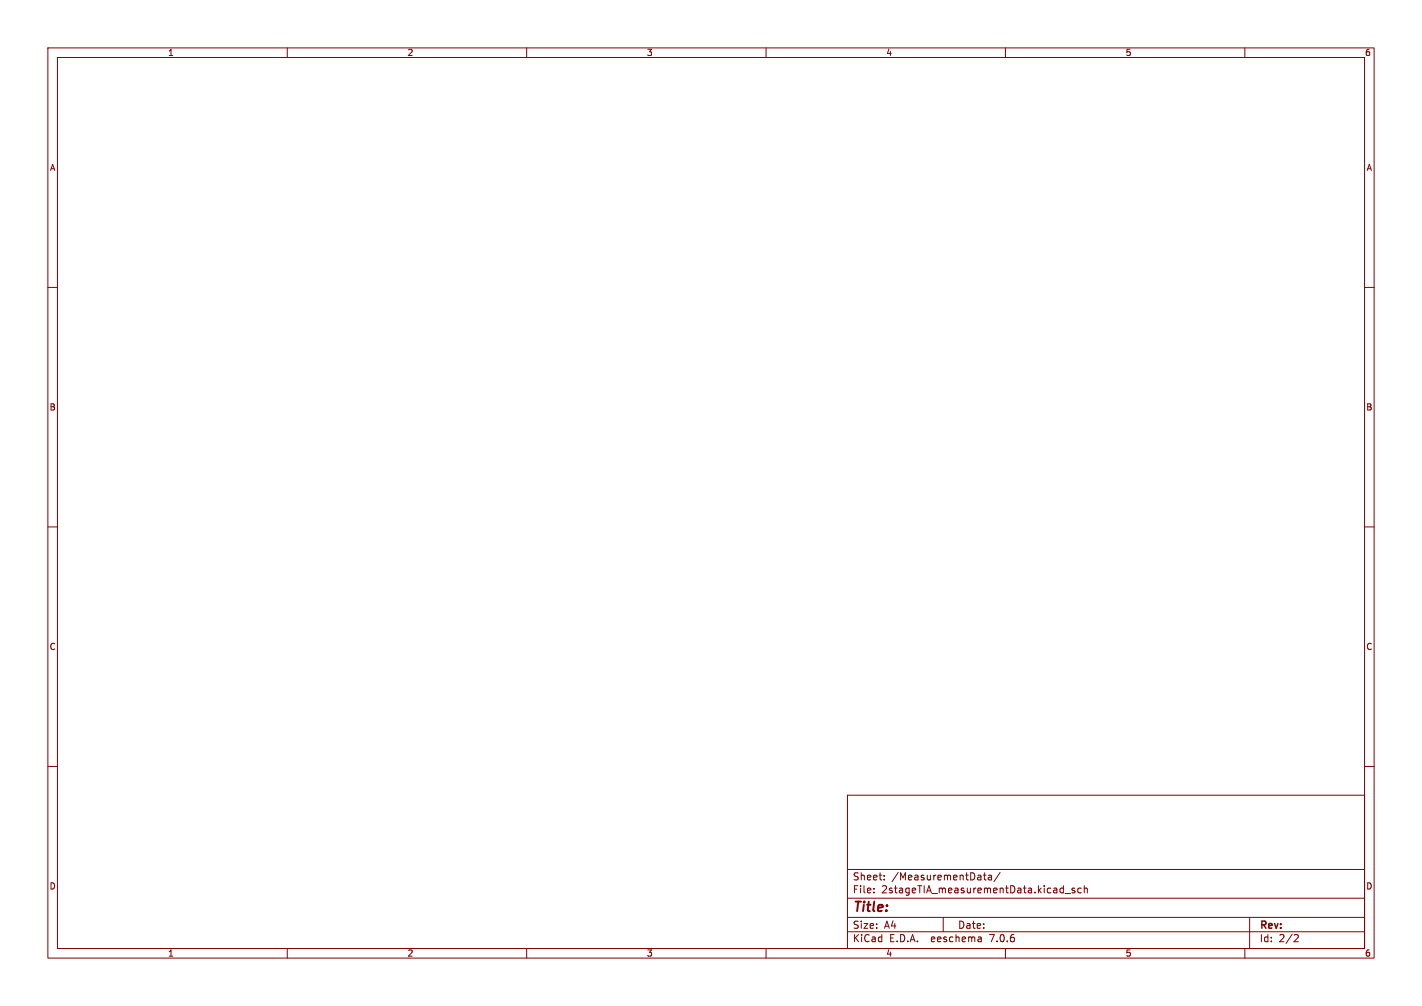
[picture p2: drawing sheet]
<svg xmlns="http://www.w3.org/2000/svg" width="297mm" height="210mm" viewBox="0 0 297 210" stroke-linecap="round" stroke-linejoin="round" font-family="sans-serif">
<g fill="none" stroke="#840000" stroke-width=".21">
<path d="M10 10h277v190h-277zM12 12h273v186h-273zM60 10v2M110 10v2M160 10v2M210 10v2M260 10v2M10 60h2M285 60h2M10 110h2M285 110h2M10 160h2"/>
<path d="M285 160h2M177 166h108v32h-108zM60 198v2M110 198v2M160 198v2M177 194.5h108M177 191.5h108M177 187.5h108M177 181.5h108M182.5 186.3v.1M182.5 185.5v.1M184.7 183.6v.1"/>
<path d="M184.7 182.8v.1M197 191.5v3M204.9 195.7l.1 .9M205 196.5l-.2 .1M205 196h-.2M205.4 182.7h.6M205.6 182.2v1.3l.4 .2M206.5 182.8h.5l.1 .9M207.1 183.1h-.5l-.2 .2 .2 .4 .5-.1M208.9 182.1l-1.3 2M210 198v2M222.5 186.5h1.1"/>
<path d="M224.5 185.5l-.4-.1-.2 .2 .1 .2 .5 .2v.3h-.6M225.8 185.5l-.4-.1-.3 .3 .1 .6h.6M226.5 185.5l.2-.1 .3 .1 .1 .9M226.5 184.9v1.5M260 198v2M261 191.5v6.5M270.5 195.1l.5 .1 .2 .3-1 1.1h1"/>
</g>
<text font-size="2.8" fill="#840000" x="178" y="190.9">Title:</text>
<g font-size="2.1" fill="#840000">
<text x="178" y="184">Sheet:</text>
<text x="186.2" y="184">/MeasurementData/</text>
<text x="178" y="186.7">File:</text>
<text x="184.1" y="186.7">2stageTIA_measurementData.kicad_sch</text>
<text x="178" y="196.9">KiCad</text>
<text x="178" y="194.1">Size:</text>
<text x="184.7" y="194.1">A4</text>
<text x="185.7" y="196.9">E.D.A.</text>
<text x="194.6" y="196.9">eeschema</text>
<text x="200" y="194.1">Date:</text>
<text x="207" y="196.9">7.0.6</text>
<text x="263" y="194.3">Rev:</text>
<text x="263" y="196.9">Id:</text>
<text x="267.1" y="196.9">2/2</text>
</g>
<g font-size="1.8" fill="#840000">
<text x="35" y="11.9">1</text>
<text x="85" y="11.9">2</text>
<text x="135" y="11.9">3</text>
<text x="185" y="11.9">4</text>
<text x="235" y="11.9">5</text>
<text x="285" y="11.9">6</text>
<text x="10.3" y="35.9">A</text>
<text x="285.3" y="35.9">A</text>
<text x="10.3" y="85.9">B</text>
<text x="285.3" y="85.9">B</text>
<text x="10.3" y="135.9">C</text>
<text x="285.3" y="135.9">C</text>
<text x="10.3" y="185.9">D</text>
<text x="285.3" y="185.9">D</text>
<text x="35" y="199.9">1</text>
<text x="85" y="199.9">2</text>
<text x="135" y="199.9">3</text>
<text x="185" y="199.9">4</text>
<text x="235" y="199.9">5</text>
<text x="285" y="199.9">6</text>
</g>
</svg>
